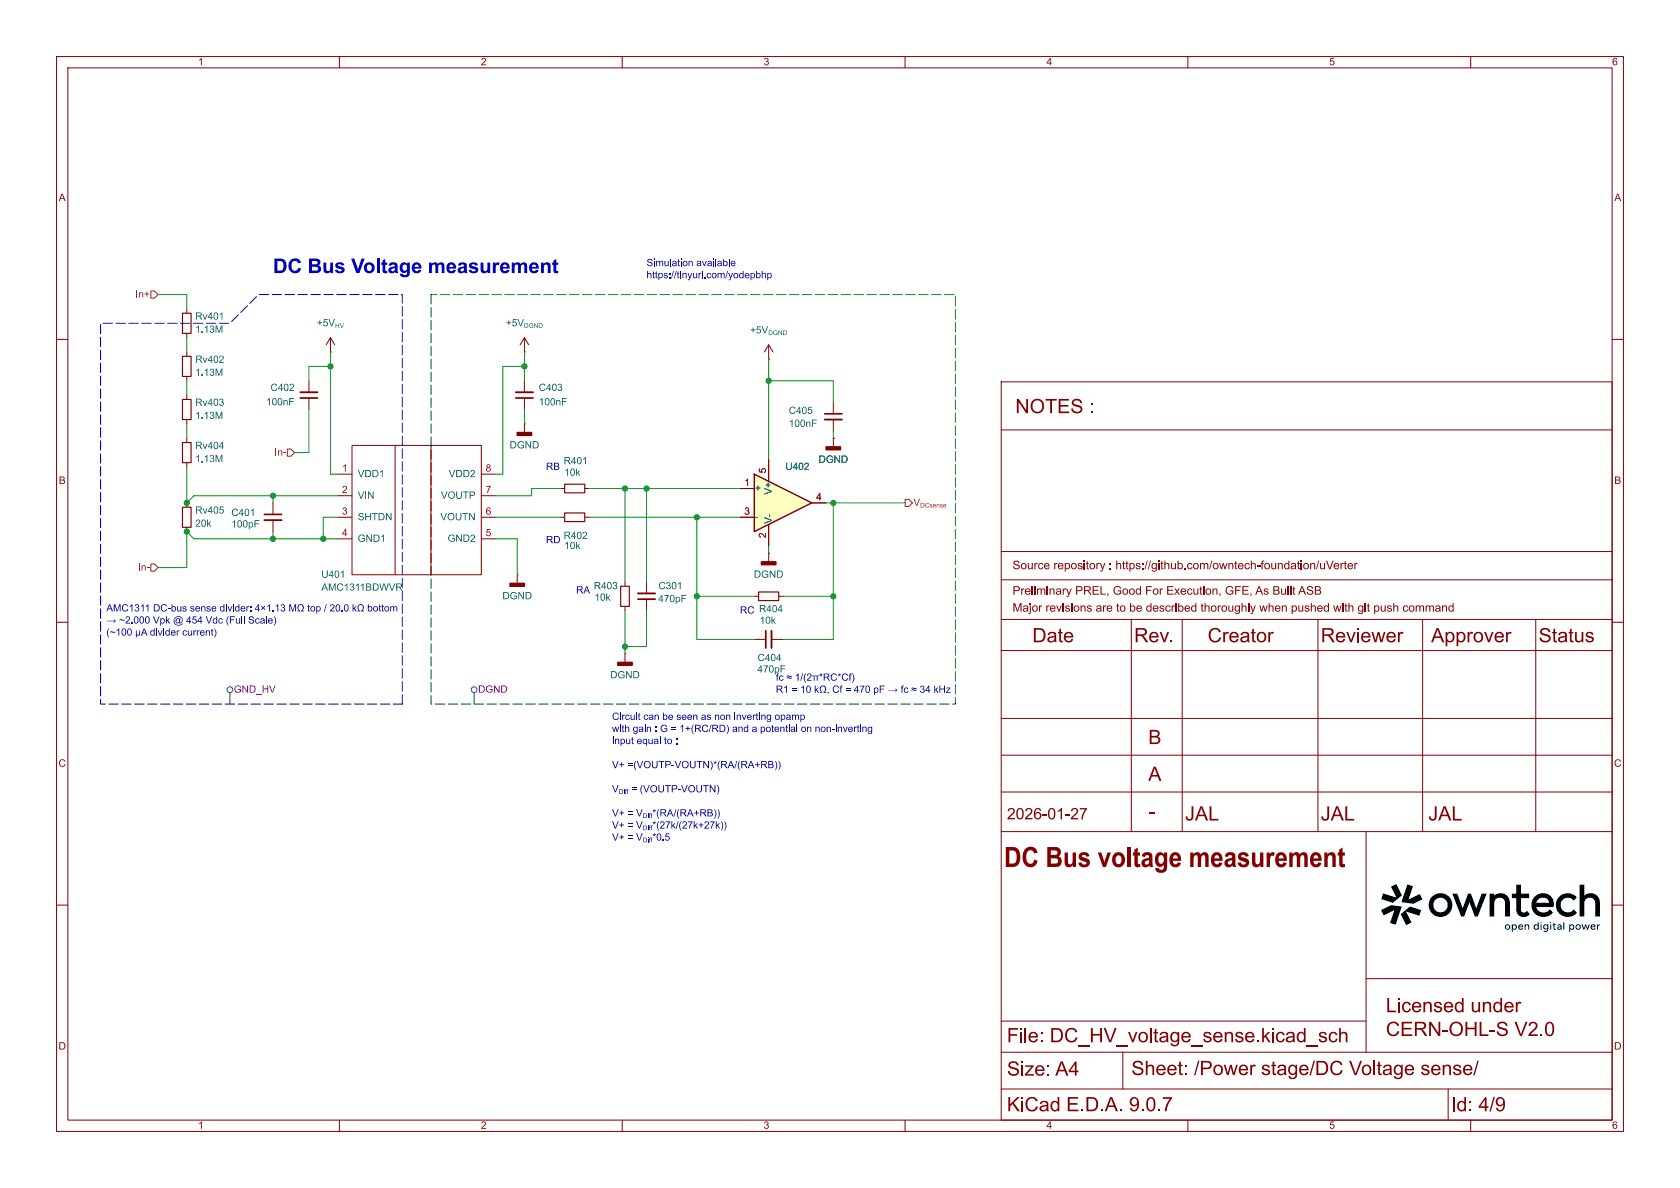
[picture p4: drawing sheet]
(kicad_sch
 (version 20250114)
 (generator "eeschema")
 (generator_version "9.0")
 (paper "A4")
 (title_block
  (title "DC Bus voltage measurement")
  (date "2026-01-27")
  (comment 1 "JAL")
  (comment 2 "JAL")
  (comment 3 "JAL"))
 (lib_symbols
  (symbol "Device:C_Small"
   (pin_numbers (hide yes))
   (pin_names
    (offset 0.254) (hide yes)) (exclude_from_sim no) (in_bom yes) (on_board yes)
   (property "Reference" "C" (at 0.254 1.778 0) (effects (font (size 1.27 1.27)) (justify left)))
   (property "Value" "C_Small" (at 0.254 -2.032 0) (effects (font (size 1.27 1.27)) (justify left)))
   (property "Footprint" "" (at 0 0 0) (effects (font (size 1.27 1.27)) (hide yes)))
   (property "Datasheet" "~" (at 0 0 0) (effects (font (size 1.27 1.27)) (hide yes)))
   (property "Description" "Unpolarized capacitor, small symbol" (at 0 0 0) (effects (font (size 1.27 1.27)) (hide yes)))
   (symbol "C_Small_0_1"
    (polyline (pts (xy -1.524 0.508) (xy 1.524 0.508)) (stroke (width 0.3048) (type default)) (fill (type none)))
    (polyline (pts (xy -1.524 -0.508) (xy 1.524 -0.508)) (stroke (width 0.3302) (type default)) (fill (type none))))
   (symbol "C_Small_1_1"
    (pin passive line (at 0 2.54 270) (length 2.032) (name "~" (effects (font (size 1.27 1.27)))) (number "1" (effects (font (size 1.27 1.27)))))
    (pin passive line (at 0 -2.54 90) (length 2.032) (name "~" (effects (font (size 1.27 1.27)))) (number "2" (effects (font (size 1.27 1.27))))))
   (embedded_fonts no))
  (symbol "Device:R_Small"
   (pin_numbers (hide yes))
   (pin_names
    (offset 0.254) (hide yes)) (exclude_from_sim no) (in_bom yes) (on_board yes)
   (property "Reference" "R" (at 0 0 90) (effects (font (size 1.016 1.016))))
   (property "Value" "R_Small" (at 1.778 0 90) (effects (font (size 1.27 1.27))))
   (property "Footprint" "" (at 0 0 0) (effects (font (size 1.27 1.27)) (hide yes)))
   (property "Datasheet" "~" (at 0 0 0) (effects (font (size 1.27 1.27)) (hide yes)))
   (property "Description" "Resistor, small symbol" (at 0 0 0) (effects (font (size 1.27 1.27)) (hide yes)))
   (symbol "R_Small_0_1"
    (rectangle (start -0.762 1.778) (end 0.762 -1.778) (stroke (width 0.2032) (type default)) (fill (type none))))
   (symbol "R_Small_1_1"
    (pin passive line (at 0 2.54 270) (length 0.762) (name "~" (effects (font (size 1.27 1.27)))) (number "1" (effects (font (size 1.27 1.27)))))
    (pin passive line (at 0 -2.54 90) (length 0.762) (name "~" (effects (font (size 1.27 1.27)))) (number "2" (effects (font (size 1.27 1.27))))))
   (embedded_fonts no))
  (symbol "Symbols:AMC1311"
   (pin_names
    (offset 1.016)) (exclude_from_sim no) (in_bom yes) (on_board yes)
   (property "Reference" "U" (at 0 -6.35 0) (effects (font (size 1.27 1.27))))
   (property "Value" "AMC1311" (at 0 -8.89 0) (effects (font (size 1.27 1.27))))
   (property "Footprint" "Package_SO:SOIC-8_7.5x5.85mm_P1.27mm" (at 0 -6.35 0) (effects (font (size 1.27 1.27)) (hide yes)))
   (property "Datasheet" "https://www.ti.com/lit/ds/symlink/amc1311.pdf?ts=1597049043074&ref_url=https%253A%252F%252Fwww.google.com%252F" (at 0 -6.35 0) (effects (font (size 1.27 1.27)) (hide yes)))
   (property "Description" "High-Impedance,2-V Input, Fixed gain:1 - Reinforced Isolated Amplifiers" (at 0 0 0) (effects (font (size 1.27 1.27)) (hide yes)))
   (symbol "AMC1311_0_1"
    (rectangle (start -11.43 12.7) (end 11.43 -10.16) (stroke (width 0) (type default)) (fill (type none)))
    (polyline (pts (xy -3.81 12.7) (xy -3.81 -10.16)) (stroke (width 0) (type default)) (fill (type none)))
    (polyline (pts (xy 2.54 12.7) (xy 2.54 -10.16)) (stroke (width 0) (type default)) (fill (type none))))
   (symbol "AMC1311_1_1"
    (pin power_in line (at -13.97 7.62 0) (length 2.54) (name "VDD1" (effects (font (size 1.27 1.27)))) (number "1" (effects (font (size 1.27 1.27)))))
    (pin input line (at -13.97 3.81 0) (length 2.54) (name "VIN" (effects (font (size 1.27 1.27)))) (number "2" (effects (font (size 1.27 1.27)))))
    (pin input line (at -13.97 0 0) (length 2.54) (name "SHTDN" (effects (font (size 1.27 1.27)))) (number "3" (effects (font (size 1.27 1.27)))))
    (pin power_in line (at -13.97 -3.81 0) (length 2.54) (name "GND1" (effects (font (size 1.27 1.27)))) (number "4" (effects (font (size 1.27 1.27)))))
    (pin power_in line (at 13.97 7.62 180) (length 2.54) (name "VDD2" (effects (font (size 1.27 1.27)))) (number "8" (effects (font (size 1.27 1.27)))))
    (pin output line (at 13.97 3.81 180) (length 2.54) (name "VOUTP" (effects (font (size 1.27 1.27)))) (number "7" (effects (font (size 1.27 1.27)))))
    (pin output line (at 13.97 0 180) (length 2.54) (name "VOUTN" (effects (font (size 1.27 1.27)))) (number "6" (effects (font (size 1.27 1.27)))))
    (pin power_in line (at 13.97 -3.81 180) (length 2.54) (name "GND2" (effects (font (size 1.27 1.27)))) (number "5" (effects (font (size 1.27 1.27))))))
   (embedded_fonts no))
  (symbol "Symbols:MCP6486UT-E/LT"
   (pin_names
    (offset 0.127)) (exclude_from_sim no) (in_bom yes) (on_board yes)
   (property "Reference" "U402" (at 5.08 6.35 0) (effects (font (size 1.27 1.27))))
   (property "Value" "MCP6486UT-E/LT" (at 3.81 5.08 0) (effects (font (size 1.27 1.27)) (justify left) (hide yes)))
   (property "Footprint" "Package_TO_SOT_SMD:SOT-353_SC-70-5" (at 5.08 -6.35 0) (effects (font (size 1.27 1.27)) (hide yes)))
   (property "Datasheet" "${KIPRJMOD}\\datasheets\\MCP6486.pdf" (at 1.27 -6.35 0) (effects (font (size 1.27 1.27)) (hide yes)))
   (property "Description" "" (at 0 0 0) (effects (font (size 1.27 1.27)) (hide yes)))
   (property "Functional Block" "Measurement" (at -7.62 7.62 0) (effects (font (size 1.27 1.27)) (hide yes)))
   (property "LCSC" "C5224800" (at 0 0 0) (effects (font (size 1.27 1.27)) (hide yes)))
   (property "Rotation Offset" "90" (at 0 0 0) (effects (font (size 1.27 1.27)) (hide yes)))
   (symbol "MCP6486UT-E/LT_0_1"
    (polyline (pts (xy -2.54 5.08) (xy -2.54 -5.08) (xy 7.62 0) (xy -2.54 5.08)) (stroke (width 0.254) (type default)) (fill (type background))))
   (symbol "MCP6486UT-E/LT_1_1"
    (pin input line (at -5.08 2.54 0) (length 2.54) (name "+" (effects (font (size 1.27 1.27)))) (number "1" (effects (font (size 1.27 1.27)))))
    (pin input line (at -5.08 -2.54 0) (length 2.54) (name "-" (effects (font (size 1.27 1.27)))) (number "3" (effects (font (size 1.27 1.27)))))
    (pin power_in line (at 0 7.62 270) (length 3.81) (name "V+" (effects (font (size 1.27 1.27)))) (number "5" (effects (font (size 1.27 1.27)))))
    (pin power_in line (at 0 -7.62 90) (length 3.81) (name "V-" (effects (font (size 1.27 1.27)))) (number "2" (effects (font (size 1.27 1.27)))))
    (pin output line (at 10.16 0 180) (length 2.54) (name "~" (effects (font (size 1.27 1.27)))) (number "4" (effects (font (size 1.27 1.27))))))
   (embedded_fonts no))
  (symbol "power:+12V"
   (power)
   (pin_numbers (hide yes))
   (pin_names
    (offset 0) (hide yes)) (exclude_from_sim no) (in_bom yes) (on_board yes)
   (property "Reference" "#PWR" (at 0 -3.81 0) (effects (font (size 1.27 1.27)) (hide yes)))
   (property "Value" "+12V" (at 0 3.556 0) (effects (font (size 1.27 1.27))))
   (property "Footprint" "" (at 0 0 0) (effects (font (size 1.27 1.27)) (hide yes)))
   (property "Datasheet" "" (at 0 0 0) (effects (font (size 1.27 1.27)) (hide yes)))
   (property "Description" "Power symbol creates a global label with name \"+12V\"" (at 0 0 0) (effects (font (size 1.27 1.27)) (hide yes)))
   (symbol "+12V_0_1"
    (polyline (pts (xy -0.762 1.27) (xy 0 2.54)) (stroke (width 0) (type default)) (fill (type none)))
    (polyline (pts (xy 0 2.54) (xy 0.762 1.27)) (stroke (width 0) (type default)) (fill (type none)))
    (polyline (pts (xy 0 0) (xy 0 2.54)) (stroke (width 0) (type default)) (fill (type none))))
   (symbol "+12V_1_1"
    (pin power_in line (at 0 0 90) (length 0) (name "~" (effects (font (size 1.27 1.27)))) (number "1" (effects (font (size 1.27 1.27))))))
   (embedded_fonts no))
  (symbol "power:GNDD"
   (power)
   (pin_numbers (hide yes))
   (pin_names
    (offset 0) (hide yes)) (exclude_from_sim no) (in_bom yes) (on_board yes)
   (property "Reference" "#PWR" (at 0 -6.35 0) (effects (font (size 1.27 1.27)) (hide yes)))
   (property "Value" "GNDD" (at 0 -3.175 0) (effects (font (size 1.27 1.27))))
   (property "Footprint" "" (at 0 0 0) (effects (font (size 1.27 1.27)) (hide yes)))
   (property "Datasheet" "" (at 0 0 0) (effects (font (size 1.27 1.27)) (hide yes)))
   (property "Description" "Power symbol creates a global label with name \"GNDD\" , digital ground" (at 0 0 0) (effects (font (size 1.27 1.27)) (hide yes)))
   (symbol "GNDD_0_1"
    (rectangle (start -1.27 -1.524) (end 1.27 -2.032) (stroke (width 0.254) (type default)) (fill (type outline)))
    (polyline (pts (xy 0 0) (xy 0 -1.524)) (stroke (width 0) (type default)) (fill (type none))))
   (symbol "GNDD_1_1"
    (pin power_in line (at 0 0 270) (length 0) (name "~" (effects (font (size 1.27 1.27)))) (number "1" (effects (font (size 1.27 1.27))))))
   (embedded_fonts no)))
 (text "RB"
  (exclude_from_sim no)
  (at 96.52 83.82 0)
  (effects (font (size 1.27 1.27)) (justify left bottom)))
 (text "AMC1311 DC-bus sense divider: 4×1.13 MΩ top / 20.0 kΩ bottom\n→ ~2.000 Vpk @ 454 Vdc (Full Scale) \n(~100 µA divider current)\n"
  (exclude_from_sim no)
  (at 18.796 110.236 0)
  (effects (font (size 1.27 1.27)) (justify left)))
 (text "Circuit can be seen as non inverting opamp\nwith gain : G = 1+(RC/RD) and a potential on non-inverting\ninput equal to :\n\nV+ =(VOUTP-VOUTN)*(RA/(RA+RB))\n\nV_{Diff} = (VOUTP-VOUTN)\n\nV+ = V_{Diff}*(RA/(RA+RB))\nV+ = V_{Diff}*(27k/(27k+27k))\nV+ = V_{Diff}*0.5"
  (exclude_from_sim no)
  (at 108.204 149.352 0)
  (effects (font (size 1.27 1.27)) (justify left bottom)))
 (text "RD"
  (exclude_from_sim no)
  (at 96.52 96.774 0)
  (effects (font (size 1.27 1.27)) (justify left bottom)))
 (text "DC Bus Voltage measurement"
  (exclude_from_sim no)
  (at 48.26 49.53 0)
  (effects (font (size 2.54 2.54) (thickness 0.5)
    (bold yes)) (justify left bottom)))
 (text "fc ​≈ 1/(2π*RC*Cf)​\nR1 = 10 kΩ, Cf = 470 pF → fc ≈ 34 kHz"
  (exclude_from_sim no)
  (at 137.16 121.412 0)
  (effects (font (size 1.27 1.27)) (justify left)))
 (text "RA"
  (exclude_from_sim no)
  (at 101.854 105.664 0)
  (effects (font (size 1.27 1.27)) (justify left bottom)))
 (text "Simulation available\nhttps://tinyurl.com/yodepbhp\n\n"
  (exclude_from_sim no)
  (at 114.3 52.07 0)
  (effects (font (size 1.27 1.27)) (justify left bottom)))
 (text "RC"
  (exclude_from_sim no)
  (at 130.81 109.22 0)
  (effects (font (size 1.27 1.27)) (justify left bottom)))
 (junction
  (at 110.49 86.36)
  (diameter 0)
  (color 0 0 0 0))
 (junction
  (at 57.15 95.25)
  (diameter 0)
  (color 0 0 0 0))
 (junction
  (at 114.3 86.36)
  (diameter 0)
  (color 0 0 0 0))
 (junction
  (at 48.26 87.63)
  (diameter 0)
  (color 0 0 0 0))
 (junction
  (at 147.32 88.9)
  (diameter 0)
  (color 0 0 0 0))
 (junction
  (at 48.26 95.25)
  (diameter 0)
  (color 0 0 0 0))
 (junction
  (at 33.02 88.9)
  (diameter 0)
  (color 0 0 0 0))
 (junction
  (at 135.89 67.31)
  (diameter 0)
  (color 0 0 0 0))
 (junction
  (at 123.19 105.41)
  (diameter 0)
  (color 0 0 0 0))
 (junction
  (at 92.71 64.77)
  (diameter 0)
  (color 0 0 0 0))
 (junction
  (at 110.49 114.3)
  (diameter 0)
  (color 0 0 0 0))
 (junction
  (at 123.19 91.44)
  (diameter 0)
  (color 0 0 0 0))
 (junction
  (at 147.32 105.41)
  (diameter 0)
  (color 0 0 0 0))
 (junction
  (at 58.42 64.77)
  (diameter 0)
  (color 0 0 0 0))
 (junction
  (at 33.02 93.98)
  (diameter 0)
  (color 0 0 0 0))
 (wire
  (pts (xy 93.98 87.63) (xy 87.63 87.63))
  (stroke (width 0) (type default)))
 (wire
  (pts (xy 114.3 86.36) (xy 114.3 102.87))
  (stroke (width 0) (type default)))
 (wire
  (pts (xy 58.42 83.82) (xy 59.69 83.82))
  (stroke (width 0) (type default)))
 (wire
  (pts (xy 33.02 67.31) (xy 33.02 69.85))
  (stroke (width 0) (type default)))
 (wire
  (pts (xy 57.15 95.25) (xy 59.69 95.25))
  (stroke (width 0) (type default)))
 (wire
  (pts (xy 92.71 62.23) (xy 92.71 64.77))
  (stroke (width 0) (type default)))
 (wire
  (pts (xy 110.49 86.36) (xy 114.3 86.36))
  (stroke (width 0) (type default)))
 (wire
  (pts (xy 54.61 64.77) (xy 54.61 67.31))
  (stroke (width 0) (type default)))
 (wire
  (pts (xy 91.44 95.25) (xy 91.44 101.6))
  (stroke (width 0) (type default)))
 (wire
  (pts (xy 33.02 93.98) (xy 34.29 95.25))
  (stroke (width 0.1524) (type default)))
 (wire
  (pts (xy 33.02 82.55) (xy 33.02 88.9))
  (stroke (width 0) (type default)))
 (wire
  (pts (xy 57.15 91.44) (xy 57.15 95.25))
  (stroke (width 0) (type default)))
 (wire
  (pts (xy 33.02 100.33) (xy 33.02 93.98))
  (stroke (width 0.1524) (type default)))
 (wire
  (pts (xy 54.61 80.01) (xy 52.07 80.01))
  (stroke (width 0.1524) (type default)))
 (wire
  (pts (xy 123.19 105.41) (xy 133.35 105.41))
  (stroke (width 0) (type default)))
 (wire
  (pts (xy 48.26 87.63) (xy 48.26 88.9))
  (stroke (width 0) (type default)))
 (wire
  (pts (xy 33.02 52.07) (xy 33.02 54.61))
  (stroke (width 0) (type default)))
 (wire
  (pts (xy 114.3 86.36) (xy 130.81 86.36))
  (stroke (width 0) (type default)))
 (wire
  (pts (xy 104.14 91.44) (xy 123.19 91.44))
  (stroke (width 0) (type default)))
 (wire
  (pts (xy 104.14 86.36) (xy 110.49 86.36))
  (stroke (width 0) (type default)))
 (wire
  (pts (xy 48.26 87.63) (xy 59.69 87.63))
  (stroke (width 0) (type default)))
 (wire
  (pts (xy 123.19 105.41) (xy 123.19 113.03))
  (stroke (width 0) (type default)))
 (wire
  (pts (xy 27.94 52.07) (xy 33.02 52.07))
  (stroke (width 0) (type default)))
 (wire
  (pts (xy 58.42 64.77) (xy 58.42 83.82))
  (stroke (width 0) (type default)))
 (wire
  (pts (xy 87.63 95.25) (xy 91.44 95.25))
  (stroke (width 0) (type default)))
 (wire
  (pts (xy 87.63 91.44) (xy 99.06 91.44))
  (stroke (width 0) (type default)))
 (wire
  (pts (xy 92.71 64.77) (xy 92.71 67.31))
  (stroke (width 0) (type default)))
 (wire
  (pts (xy 147.32 88.9) (xy 147.32 105.41))
  (stroke (width 0) (type default)))
 (wire
  (pts (xy 34.29 95.25) (xy 48.26 95.25))
  (stroke (width 0.1524) (type default)))
 (wire
  (pts (xy 147.32 67.31) (xy 147.32 71.12))
  (stroke (width 0) (type default)))
 (wire
  (pts (xy 147.32 67.31) (xy 135.89 67.31))
  (stroke (width 0) (type default)))
 (wire
  (pts (xy 33.02 59.69) (xy 33.02 62.23))
  (stroke (width 0) (type default)))
 (wire
  (pts (xy 133.35 113.03) (xy 123.19 113.03))
  (stroke (width 0) (type default)))
 (wire
  (pts (xy 59.69 91.44) (xy 57.15 91.44))
  (stroke (width 0) (type default)))
 (wire
  (pts (xy 135.89 67.31) (xy 135.89 81.28))
  (stroke (width 0) (type default)))
 (wire
  (pts (xy 33.02 74.93) (xy 33.02 77.47))
  (stroke (width 0) (type default)))
 (wire
  (pts (xy 135.89 63.5) (xy 135.89 67.31))
  (stroke (width 0) (type default)))
 (wire
  (pts (xy 92.71 64.77) (xy 88.9 64.77))
  (stroke (width 0) (type default)))
 (wire
  (pts (xy 146.05 88.9) (xy 147.32 88.9))
  (stroke (width 0) (type default)))
 (wire
  (pts (xy 110.49 86.36) (xy 110.49 102.87))
  (stroke (width 0) (type default)))
 (wire
  (pts (xy 34.29 87.63) (xy 48.26 87.63))
  (stroke (width 0) (type default)))
 (wire
  (pts (xy 48.26 95.25) (xy 57.15 95.25))
  (stroke (width 0.1524) (type default)))
 (wire
  (pts (xy 33.02 88.9) (xy 34.29 87.63))
  (stroke (width 0) (type default)))
 (wire
  (pts (xy 135.89 96.52) (xy 135.89 97.79))
  (stroke (width 0) (type default)))
 (wire
  (pts (xy 110.49 107.95) (xy 110.49 114.3))
  (stroke (width 0) (type default)))
 (wire
  (pts (xy 138.43 105.41) (xy 147.32 105.41))
  (stroke (width 0) (type default)))
 (wire
  (pts (xy 138.43 113.03) (xy 147.32 113.03))
  (stroke (width 0) (type default)))
 (wire
  (pts (xy 88.9 64.77) (xy 88.9 83.82))
  (stroke (width 0) (type default)))
 (wire
  (pts (xy 123.19 91.44) (xy 130.81 91.44))
  (stroke (width 0) (type default)))
 (wire
  (pts (xy 147.32 105.41) (xy 147.32 113.03))
  (stroke (width 0) (type default)))
 (wire
  (pts (xy 123.19 91.44) (xy 123.19 105.41))
  (stroke (width 0) (type default)))
 (wire
  (pts (xy 93.98 86.36) (xy 93.98 87.63))
  (stroke (width 0) (type default)))
 (wire
  (pts (xy 92.71 72.39) (xy 92.71 74.93))
  (stroke (width 0) (type default)))
 (wire
  (pts (xy 114.3 114.3) (xy 110.49 114.3))
  (stroke (width 0) (type default)))
 (wire
  (pts (xy 99.06 86.36) (xy 93.98 86.36))
  (stroke (width 0) (type default)))
 (wire
  (pts (xy 48.26 93.98) (xy 48.26 95.25))
  (stroke (width 0) (type default)))
 (wire
  (pts (xy 114.3 107.95) (xy 114.3 114.3))
  (stroke (width 0) (type default)))
 (wire
  (pts (xy 147.32 76.2) (xy 147.32 77.47))
  (stroke (width 0) (type default)))
 (wire
  (pts (xy 58.42 62.23) (xy 58.42 64.77))
  (stroke (width 0) (type default)))
 (wire
  (pts (xy 87.63 83.82) (xy 88.9 83.82))
  (stroke (width 0) (type default)))
 (wire
  (pts (xy 54.61 72.39) (xy 54.61 80.01))
  (stroke (width 0) (type default)))
 (wire
  (pts (xy 110.49 114.3) (xy 110.49 115.57))
  (stroke (width 0) (type default)))
 (wire
  (pts (xy 54.61 64.77) (xy 58.42 64.77))
  (stroke (width 0) (type default)))
 (wire
  (pts (xy 27.94 100.33) (xy 33.02 100.33))
  (stroke (width 0.1524) (type default)))
 (wire
  (pts (xy 147.32 88.9) (xy 160.02 88.9))
  (stroke (width 0) (type default)))
 (hierarchical_label "In-"
  (shape input)
  (at 52.07 80.01 180)
  (effects (font (size 1.27 1.27)) (justify right)))
 (hierarchical_label "In-"
  (shape input)
  (at 27.94 100.33 180)
  (effects (font (size 1.27 1.27)) (justify right)))
 (hierarchical_label "V_{DCsense}"
  (shape output)
  (at 160.02 88.9 0)
  (effects (font (size 1.27 1.27)) (justify left)))
 (hierarchical_label "In+"
  (shape input)
  (at 27.94 52.07 180)
  (effects (font (size 1.27 1.27)) (justify right)))
 (rule_area
  (polyline (pts (xy 76.2 52.07) (xy 76.2 124.46) (xy 168.91 124.46) (xy 168.91 52.07)) (stroke (width 0) (type dash) (color 0 72 0 1)) (fill (type none))))
 (rule_area
  (polyline (pts (xy 71.12 124.46) (xy 71.12 52.07) (xy 45.72 52.07) (xy 40.64 57.15) (xy 17.78 57.15) (xy 17.78 124.46)) (stroke (width 0) (type dash) (color 0 0 194 1)) (fill (type none))))
 (netclass_flag ""
  (length 2.54)
  (shape round)
  (at 83.82 124.46 0)
  (fields_autoplaced yes)
  (effects (font (size 1.27 1.27)) (justify left bottom))
  (property "Netclass" "DGND" (at 84.5185 121.92 0) (effects (font (size 1.27 1.27)) (justify left)))
  (property "Component Class" "" (at -175.26 76.2 0) (effects (font (size 1.27 1.27)
    (italic yes)) (hide yes))))
 (netclass_flag ""
  (length 2.54)
  (shape round)
  (at 40.64 124.46 0)
  (fields_autoplaced yes)
  (effects (font (size 1.27 1.27)) (justify left bottom))
  (property "Netclass" "GND_HV" (at 41.3385 121.92 0) (effects (font (size 1.27 1.27)) (justify left)))
  (property "Component Class" "" (at -218.44 76.2 0) (effects (font (size 1.27 1.27)
    (italic yes)) (hide yes))))
 (symbol
  (lib_id "Device:C_Small")
  (at 92.71 69.85 0)
  (mirror x)
  (unit 1)
  (exclude_from_sim no)
  (in_bom yes)
  (on_board yes)
  (dnp no)
  (property "Reference" "C403" (at 95.25 68.58 0) (effects (font (size 1.27 1.27)) (justify left)))
  (property "Value" "100nF" (at 95.25 71.12 0) (effects (font (size 1.27 1.27)) (justify left)))
  (property "Footprint" "Capacitor_SMD:C_1206_3216Metric" (at 92.71 69.85 0) (effects (font (size 1.27 1.27)) (hide yes)))
  (property "Datasheet" "${KIPRJMOD}\\datasheet\\KEM_C1002_X7R_SMD-3316098.pdf" (at 92.71 69.85 0) (effects (font (size 1.27 1.27)) (hide yes)))
  (property "Description" "" (at 92.71 69.85 0) (effects (font (size 1.27 1.27)) (hide yes)))
  (property "Functional Block" "Measurement" (at 92.71 69.85 0) (effects (font (size 1.27 1.27)) (hide yes)))
  (property "LCSC" "C24497" (at 92.71 69.85 0) (effects (font (size 1.27 1.27)) (hide yes)))
  (pin "1")
  (pin "2"))
 (symbol
  (lib_id "Device:C_Small")
  (at 135.89 113.03 90)
  (unit 1)
  (exclude_from_sim no)
  (in_bom yes)
  (on_board yes)
  (dnp no)
  (property "Reference" "C404" (at 138.176 116.332 90) (effects (font (size 1.27 1.27)) (justify left)))
  (property "Value" "470pF" (at 138.938 118.364 90) (effects (font (size 1.27 1.27)) (justify left)))
  (property "Footprint" "Footprints:C_0805_2012Metric" (at 135.89 113.03 0) (effects (font (size 1.27 1.27)) (hide yes)))
  (property "Datasheet" "${KIPRJMOD}\\datasheet\\UPY_GP_NP0_16V_to_50V_18-1730511.pdf" (at 135.89 113.03 0) (effects (font (size 1.27 1.27)) (hide yes)))
  (property "Description" "" (at 135.89 113.03 0) (effects (font (size 1.27 1.27)) (hide yes)))
  (property "LCSC" "C1743" (at 135.89 113.03 90) (effects (font (size 1.27 1.27)) (hide yes)))
  (pin "1")
  (pin "2"))
 (symbol
  (lib_id "Device:R_Small")
  (at 135.89 105.41 90)
  (unit 1)
  (exclude_from_sim no)
  (in_bom yes)
  (on_board yes)
  (dnp no)
  (property "Reference" "R404" (at 138.43 107.696 90) (effects (font (size 1.27 1.27)) (justify left)))
  (property "Value" "10k" (at 137.16 109.728 90) (effects (font (size 1.27 1.27)) (justify left)))
  (property "Footprint" "Footprints:R_0805_2012Metric" (at 135.89 105.41 0) (effects (font (size 1.27 1.27)) (hide yes)))
  (property "Datasheet" "~" (at 135.89 105.41 0) (effects (font (size 1.27 1.27)) (hide yes)))
  (property "Description" "Resistor, small symbol" (at 135.89 105.41 0) (effects (font (size 1.27 1.27)) (hide yes)))
  (property "LCSC" "C17414" (at 135.89 105.41 90) (effects (font (size 1.27 1.27)) (hide yes)))
  (pin "1")
  (pin "2"))
 (symbol
  (lib_id "Device:R_Small")
  (at 33.02 72.39 0)
  (unit 1)
  (exclude_from_sim no)
  (in_bom yes)
  (on_board yes)
  (dnp no)
  (property "Reference" "Rv403" (at 34.5186 71.2216 0) (effects (font (size 1.27 1.27)) (justify left)))
  (property "Value" "1.13M" (at 34.5186 73.533 0) (effects (font (size 1.27 1.27)) (justify left)))
  (property "Footprint" "Resistor_SMD:R_0805_2012Metric" (at 33.02 72.39 0) (effects (font (size 1.27 1.27)) (hide yes)))
  (property "Datasheet" "~" (at 33.02 72.39 0) (effects (font (size 1.27 1.27)) (hide yes)))
  (property "Description" "Resistor, small symbol" (at 33.02 72.39 0) (effects (font (size 1.27 1.27)) (hide yes)))
  (property "LCSC" "C2091141" (at 33.02 72.39 0) (effects (font (size 1.27 1.27)) (hide yes)))
  (pin "1")
  (pin "2"))
 (symbol
  (lib_id "Device:C_Small")
  (at 147.32 73.66 0)
  (unit 1)
  (exclude_from_sim no)
  (in_bom yes)
  (on_board yes)
  (dnp no)
  (property "Reference" "C405" (at 139.446 72.644 0) (effects (font (size 1.27 1.27)) (justify left)))
  (property "Value" "100nF" (at 139.446 74.93 0) (effects (font (size 1.27 1.27)) (justify left)))
  (property "Footprint" "Capacitor_SMD:C_0805_2012Metric" (at 147.32 73.66 0) (effects (font (size 1.27 1.27)) (hide yes)))
  (property "Datasheet" "${KIPRJMOD}\\datasheet\\KEM_C1002_X7R_SMD-3316098.pdf" (at 147.32 73.66 0) (effects (font (size 1.27 1.27)) (hide yes)))
  (property "Description" "" (at 147.32 73.66 0) (effects (font (size 1.27 1.27)) (hide yes)))
  (property "LCSC" "C49678" (at 147.32 73.66 0) (effects (font (size 1.27 1.27)) (hide yes)))
  (pin "1")
  (pin "2"))
 (symbol
  (lib_id "Device:R_Small")
  (at 101.6 86.36 90)
  (unit 1)
  (exclude_from_sim no)
  (in_bom yes)
  (on_board yes)
  (dnp no)
  (property "Reference" "R401" (at 103.886 81.534 90) (effects (font (size 1.27 1.27)) (justify left)))
  (property "Value" "10k" (at 102.616 83.566 90) (effects (font (size 1.27 1.27)) (justify left)))
  (property "Footprint" "Footprints:R_0805_2012Metric" (at 101.6 86.36 0) (effects (font (size 1.27 1.27)) (hide yes)))
  (property "Datasheet" "~" (at 101.6 86.36 0) (effects (font (size 1.27 1.27)) (hide yes)))
  (property "Description" "Resistor, small symbol" (at 101.6 86.36 0) (effects (font (size 1.27 1.27)) (hide yes)))
  (property "LCSC" "C17414" (at 101.6 86.36 90) (effects (font (size 1.27 1.27)) (hide yes)))
  (pin "1")
  (pin "2"))
 (symbol
  (lib_id "power:GNDD")
  (at 92.71 74.93 0)
  (unit 1)
  (exclude_from_sim no)
  (in_bom yes)
  (on_board yes)
  (dnp no)
  (property "Reference" "#PWR0108" (at 92.71 81.28 0) (effects (font (size 1.27 1.27)) (hide yes)))
  (property "Value" "DGND" (at 92.71 78.74 0) (effects (font (size 1.27 1.27))))
  (property "Footprint" "" (at 92.71 74.93 0) (effects (font (size 1.27 1.27)) (hide yes)))
  (property "Datasheet" "" (at 92.71 74.93 0) (effects (font (size 1.27 1.27)) (hide yes)))
  (property "Description" "Power symbol creates a global label with name \"GNDD\" , digital ground" (at 92.71 74.93 0) (effects (font (size 1.27 1.27)) (hide yes)))
  (pin "1"))
 (symbol
  (lib_id "power:+12V")
  (at 92.71 62.23 0)
  (unit 1)
  (exclude_from_sim no)
  (in_bom yes)
  (on_board yes)
  (dnp no)
  (fields_autoplaced yes)
  (property "Reference" "#PWR0107" (at 94.488 62.23 90) (effects (font (size 1.27 1.27)) (hide yes)))
  (property "Value" "+5V_{DGND}" (at 92.71 57.15 0) (effects (font (size 1.27 1.27))))
  (property "Footprint" "" (at 92.71 62.23 0) (effects (font (size 1.27 1.27)) (hide yes)))
  (property "Datasheet" "" (at 92.71 62.23 0) (effects (font (size 1.27 1.27)) (hide yes)))
  (property "Description" "Power symbol creates a global label with name \"+12V\"" (at 92.71 62.23 0) (effects (font (size 1.27 1.27)) (hide yes)))
  (pin "1"))
 (symbol
  (lib_id "Device:R_Small")
  (at 110.49 105.41 0)
  (mirror y)
  (unit 1)
  (exclude_from_sim no)
  (in_bom yes)
  (on_board yes)
  (dnp no)
  (property "Reference" "R403" (at 109.22 103.632 0) (effects (font (size 1.27 1.27)) (justify left)))
  (property "Value" "10k" (at 107.95 105.664 0) (effects (font (size 1.27 1.27)) (justify left)))
  (property "Footprint" "Footprints:R_0805_2012Metric" (at 110.49 105.41 0) (effects (font (size 1.27 1.27)) (hide yes)))
  (property "Datasheet" "~" (at 110.49 105.41 0) (effects (font (size 1.27 1.27)) (hide yes)))
  (property "Description" "Resistor, small symbol" (at 110.49 105.41 0) (effects (font (size 1.27 1.27)) (hide yes)))
  (property "LCSC" "C17414" (at 110.49 105.41 0) (effects (font (size 1.27 1.27)) (hide yes)))
  (pin "1")
  (pin "2"))
 (symbol
  (lib_id "Device:C_Small")
  (at 114.3 105.41 180)
  (unit 1)
  (exclude_from_sim no)
  (in_bom yes)
  (on_board yes)
  (dnp no)
  (property "Reference" "C301" (at 120.65 103.632 0) (effects (font (size 1.27 1.27)) (justify left)))
  (property "Value" "470pF" (at 121.412 105.918 0) (effects (font (size 1.27 1.27)) (justify left)))
  (property "Footprint" "Footprints:C_0805_2012Metric" (at 114.3 105.41 0) (effects (font (size 1.27 1.27)) (hide yes)))
  (property "Datasheet" "${KIPRJMOD}\\datasheet\\UPY_GP_NP0_16V_to_50V_18-1730511.pdf" (at 114.3 105.41 0) (effects (font (size 1.27 1.27)) (hide yes)))
  (property "Description" "" (at 114.3 105.41 0) (effects (font (size 1.27 1.27)) (hide yes)))
  (property "LCSC" "C1743" (at 114.3 105.41 90) (effects (font (size 1.27 1.27)) (hide yes)))
  (pin "1")
  (pin "2"))
 (symbol
  (lib_id "Device:R_Small")
  (at 101.6 91.44 90)
  (unit 1)
  (exclude_from_sim no)
  (in_bom yes)
  (on_board yes)
  (dnp no)
  (property "Reference" "R402" (at 103.886 94.742 90) (effects (font (size 1.27 1.27)) (justify left)))
  (property "Value" "10k" (at 102.616 96.52 90) (effects (font (size 1.27 1.27)) (justify left)))
  (property "Footprint" "Footprints:R_0805_2012Metric" (at 101.6 91.44 0) (effects (font (size 1.27 1.27)) (hide yes)))
  (property "Datasheet" "~" (at 101.6 91.44 0) (effects (font (size 1.27 1.27)) (hide yes)))
  (property "Description" "Resistor, small symbol" (at 101.6 91.44 0) (effects (font (size 1.27 1.27)) (hide yes)))
  (property "LCSC" "C17414" (at 101.6 91.44 90) (effects (font (size 1.27 1.27)) (hide yes)))
  (pin "1")
  (pin "2"))
 (symbol
  (lib_id "power:GNDD")
  (at 91.44 101.6 0)
  (unit 1)
  (exclude_from_sim no)
  (in_bom yes)
  (on_board yes)
  (dnp no)
  (property "Reference" "#PWR0105" (at 91.44 107.95 0) (effects (font (size 1.27 1.27)) (hide yes)))
  (property "Value" "DGND" (at 91.44 105.41 0) (effects (font (size 1.27 1.27))))
  (property "Footprint" "" (at 91.44 101.6 0) (effects (font (size 1.27 1.27)) (hide yes)))
  (property "Datasheet" "" (at 91.44 101.6 0) (effects (font (size 1.27 1.27)) (hide yes)))
  (property "Description" "Power symbol creates a global label with name \"GNDD\" , digital ground" (at 91.44 101.6 0) (effects (font (size 1.27 1.27)) (hide yes)))
  (pin "1"))
 (symbol
  (lib_id "Device:C_Small")
  (at 48.26 91.44 0)
  (unit 1)
  (exclude_from_sim no)
  (in_bom yes)
  (on_board yes)
  (dnp no)
  (property "Reference" "C401" (at 40.894 90.678 0) (effects (font (size 1.27 1.27)) (justify left)))
  (property "Value" "100pF" (at 40.894 92.71 0) (effects (font (size 1.27 1.27)) (justify left)))
  (property "Footprint" "Footprints:C_0805_2012Metric" (at 48.26 91.44 0) (effects (font (size 1.27 1.27)) (hide yes)))
  (property "Datasheet" "${KIPRJMOD}\\datasheet\\UPY_GP_NP0_16V_to_50V_18-1730511.pdf" (at 48.26 91.44 0) (effects (font (size 1.27 1.27)) (hide yes)))
  (property "Description" "" (at 48.26 91.44 0) (effects (font (size 1.27 1.27)) (hide yes)))
  (property "LCSC" "C1790" (at 48.26 91.44 90) (effects (font (size 1.27 1.27)) (hide yes)))
  (pin "1")
  (pin "2"))
 (symbol
  (lib_id "Device:R_Small")
  (at 33.02 80.01 0)
  (unit 1)
  (exclude_from_sim no)
  (in_bom yes)
  (on_board yes)
  (dnp no)
  (property "Reference" "Rv404" (at 34.5186 78.8416 0) (effects (font (size 1.27 1.27)) (justify left)))
  (property "Value" "1.13M" (at 34.5186 81.153 0) (effects (font (size 1.27 1.27)) (justify left)))
  (property "Footprint" "Resistor_SMD:R_0805_2012Metric" (at 33.02 80.01 0) (effects (font (size 1.27 1.27)) (hide yes)))
  (property "Datasheet" "~" (at 33.02 80.01 0) (effects (font (size 1.27 1.27)) (hide yes)))
  (property "Description" "Resistor, small symbol" (at 33.02 80.01 0) (effects (font (size 1.27 1.27)) (hide yes)))
  (property "LCSC" "C2091141" (at 33.02 80.01 0) (effects (font (size 1.27 1.27)) (hide yes)))
  (pin "1")
  (pin "2"))
 (symbol
  (lib_id "power:GNDD")
  (at 135.89 97.79 0)
  (unit 1)
  (exclude_from_sim no)
  (in_bom yes)
  (on_board yes)
  (dnp no)
  (property "Reference" "#PWR0101" (at 135.89 104.14 0) (effects (font (size 1.27 1.27)) (hide yes)))
  (property "Value" "DGND" (at 135.89 101.6 0) (effects (font (size 1.27 1.27))))
  (property "Footprint" "" (at 135.89 97.79 0) (effects (font (size 1.27 1.27)) (hide yes)))
  (property "Datasheet" "" (at 135.89 97.79 0) (effects (font (size 1.27 1.27)) (hide yes)))
  (property "Description" "Power symbol creates a global label with name \"GNDD\" , digital ground" (at 135.89 97.79 0) (effects (font (size 1.27 1.27)) (hide yes)))
  (pin "1"))
 (symbol
  (lib_id "power:GNDD")
  (at 147.32 77.47 0)
  (unit 1)
  (exclude_from_sim no)
  (in_bom yes)
  (on_board yes)
  (dnp no)
  (property "Reference" "#PWR0102" (at 147.32 83.82 0) (effects (font (size 1.27 1.27)) (hide yes)))
  (property "Value" "DGND" (at 147.32 81.28 0) (effects (font (size 1.27 1.27))))
  (property "Footprint" "" (at 147.32 77.47 0) (effects (font (size 1.27 1.27)) (hide yes)))
  (property "Datasheet" "" (at 147.32 77.47 0) (effects (font (size 1.27 1.27)) (hide yes)))
  (property "Description" "Power symbol creates a global label with name \"GNDD\" , digital ground" (at 147.32 77.47 0) (effects (font (size 1.27 1.27)) (hide yes)))
  (pin "1"))
 (symbol
  (lib_id "Symbols:AMC1311")
  (at 73.66 91.44 0)
  (unit 1)
  (exclude_from_sim no)
  (in_bom yes)
  (on_board yes)
  (dnp no)
  (property "Reference" "U401" (at 58.928 101.6 0) (effects (font (size 1.27 1.27))))
  (property "Value" "AMC1311BDWVR" (at 64.008 103.886 0) (effects (font (size 1.27 1.27))))
  (property "Footprint" "Package_SO:SOIC-8_7.5x5.85mm_P1.27mm" (at 73.66 97.79 0) (effects (font (size 1.27 1.27)) (hide yes)))
  (property "Datasheet" "https://www.ti.com/lit/ds/symlink/amc1311.pdf?ts=1597049043074&ref_url=https%253A%252F%252Fwww.google.com%252F" (at 73.66 97.79 0) (effects (font (size 1.27 1.27)) (hide yes)))
  (property "Description" "High-Impedance,2-V Input, Fixed gain:1 - Reinforced Isolated Amplifiers" (at 73.66 91.44 0) (effects (font (size 1.27 1.27)) (hide yes)))
  (property "LCSC" "C783598" (at 73.66 91.44 0) (effects (font (size 1.27 1.27)) (hide yes)))
  (pin "1")
  (pin "2")
  (pin "3")
  (pin "4")
  (pin "5")
  (pin "6")
  (pin "7")
  (pin "8"))
 (symbol
  (lib_id "Device:R_Small")
  (at 33.02 91.44 0)
  (unit 1)
  (exclude_from_sim no)
  (in_bom yes)
  (on_board yes)
  (dnp no)
  (property "Reference" "Rv405" (at 34.5186 90.2716 0) (effects (font (size 1.27 1.27)) (justify left)))
  (property "Value" "20k" (at 34.5186 92.583 0) (effects (font (size 1.27 1.27)) (justify left)))
  (property "Footprint" "Resistor_SMD:R_0805_2012Metric" (at 33.02 91.44 0) (effects (font (size 1.27 1.27)) (hide yes)))
  (property "Datasheet" "~" (at 33.02 91.44 0) (effects (font (size 1.27 1.27)) (hide yes)))
  (property "Description" "Resistor, small symbol" (at 33.02 91.44 0) (effects (font (size 1.27 1.27)) (hide yes)))
  (property "LCSC" "C4328" (at 33.02 91.44 0) (effects (font (size 1.27 1.27)) (hide yes)))
  (pin "1")
  (pin "2"))
 (symbol
  (lib_id "Device:C_Small")
  (at 54.61 69.85 180)
  (unit 1)
  (exclude_from_sim no)
  (in_bom yes)
  (on_board yes)
  (dnp no)
  (property "Reference" "C402" (at 52.07 68.58 0) (effects (font (size 1.27 1.27)) (justify left)))
  (property "Value" "100nF" (at 52.07 71.12 0) (effects (font (size 1.27 1.27)) (justify left)))
  (property "Footprint" "Capacitor_SMD:C_1206_3216Metric" (at 54.61 69.85 0) (effects (font (size 1.27 1.27)) (hide yes)))
  (property "Datasheet" "${KIPRJMOD}\\datasheet\\KEM_C1002_X7R_SMD-3316098.pdf" (at 54.61 69.85 0) (effects (font (size 1.27 1.27)) (hide yes)))
  (property "Description" "" (at 54.61 69.85 0) (effects (font (size 1.27 1.27)) (hide yes)))
  (property "Functional Block" "Measurement" (at 54.61 69.85 0) (effects (font (size 1.27 1.27)) (hide yes)))
  (property "LCSC" "C24497" (at 54.61 69.85 0) (effects (font (size 1.27 1.27)) (hide yes)))
  (pin "1")
  (pin "2"))
 (symbol
  (lib_id "power:+12V")
  (at 58.42 62.23 0)
  (unit 1)
  (exclude_from_sim no)
  (in_bom yes)
  (on_board yes)
  (dnp no)
  (fields_autoplaced yes)
  (property "Reference" "#PWR0106" (at 60.198 62.23 90) (effects (font (size 1.27 1.27)) (hide yes)))
  (property "Value" "+5V_{HV}" (at 58.42 57.15 0) (effects (font (size 1.27 1.27))))
  (property "Footprint" "" (at 58.42 62.23 0) (effects (font (size 1.27 1.27)) (hide yes)))
  (property "Datasheet" "" (at 58.42 62.23 0) (effects (font (size 1.27 1.27)) (hide yes)))
  (property "Description" "Power symbol creates a global label with name \"+12V\"" (at 58.42 62.23 0) (effects (font (size 1.27 1.27)) (hide yes)))
  (pin "1"))
 (symbol
  (lib_id "Device:R_Small")
  (at 33.02 64.77 0)
  (unit 1)
  (exclude_from_sim no)
  (in_bom yes)
  (on_board yes)
  (dnp no)
  (property "Reference" "Rv402" (at 34.5186 63.6016 0) (effects (font (size 1.27 1.27)) (justify left)))
  (property "Value" "1.13M" (at 34.5186 65.913 0) (effects (font (size 1.27 1.27)) (justify left)))
  (property "Footprint" "Resistor_SMD:R_0805_2012Metric" (at 33.02 64.77 0) (effects (font (size 1.27 1.27)) (hide yes)))
  (property "Datasheet" "~" (at 33.02 64.77 0) (effects (font (size 1.27 1.27)) (hide yes)))
  (property "Description" "Resistor, small symbol" (at 33.02 64.77 0) (effects (font (size 1.27 1.27)) (hide yes)))
  (property "LCSC" "C2091141" (at 33.02 64.77 0) (effects (font (size 1.27 1.27)) (hide yes)))
  (pin "1")
  (pin "2"))
 (symbol
  (lib_id "power:+12V")
  (at 135.89 63.5 0)
  (unit 1)
  (exclude_from_sim no)
  (in_bom yes)
  (on_board yes)
  (dnp no)
  (fields_autoplaced yes)
  (property "Reference" "#PWR0103" (at 137.668 63.5 90) (effects (font (size 1.27 1.27)) (hide yes)))
  (property "Value" "+5V_{DGND}" (at 135.89 58.42 0) (effects (font (size 1.27 1.27))))
  (property "Footprint" "" (at 135.89 63.5 0) (effects (font (size 1.27 1.27)) (hide yes)))
  (property "Datasheet" "" (at 135.89 63.5 0) (effects (font (size 1.27 1.27)) (hide yes)))
  (property "Description" "Power symbol creates a global label with name \"+12V\"" (at 135.89 63.5 0) (effects (font (size 1.27 1.27)) (hide yes)))
  (pin "1"))
 (symbol
  (lib_id "power:GNDD")
  (at 110.49 115.57 0)
  (unit 1)
  (exclude_from_sim no)
  (in_bom yes)
  (on_board yes)
  (dnp no)
  (property "Reference" "#PWR0104" (at 110.49 121.92 0) (effects (font (size 1.27 1.27)) (hide yes)))
  (property "Value" "DGND" (at 110.49 119.38 0) (effects (font (size 1.27 1.27))))
  (property "Footprint" "" (at 110.49 115.57 0) (effects (font (size 1.27 1.27)) (hide yes)))
  (property "Datasheet" "" (at 110.49 115.57 0) (effects (font (size 1.27 1.27)) (hide yes)))
  (property "Description" "Power symbol creates a global label with name \"GNDD\" , digital ground" (at 110.49 115.57 0) (effects (font (size 1.27 1.27)) (hide yes)))
  (pin "1"))
 (symbol
  (lib_id "Symbols:MCP6486UT-E/LT")
  (at 135.89 88.9 0)
  (unit 1)
  (exclude_from_sim no)
  (in_bom yes)
  (on_board yes)
  (dnp no)
  (property "Reference" "U402" (at 140.97 82.55 0) (effects (font (size 1.27 1.27))))
  (property "Value" "MCP6486UT-E/LT" (at 139.7 83.82 0) (effects (font (size 1.27 1.27)) (justify left) (hide yes)))
  (property "Footprint" "Package_TO_SOT_SMD:SOT-353_SC-70-5" (at 140.97 95.25 0) (effects (font (size 1.27 1.27)) (hide yes)))
  (property "Datasheet" "${KIPRJMOD}\\datasheets\\MCP6486.pdf" (at 137.16 95.25 0) (effects (font (size 1.27 1.27)) (hide yes)))
  (property "Description" "" (at 135.89 88.9 0) (effects (font (size 1.27 1.27)) (hide yes)))
  (property "Functional Block" "Measurement" (at 128.27 81.28 0) (effects (font (size 1.27 1.27)) (hide yes)))
  (property "LCSC" "C5224800" (at 135.89 88.9 0) (effects (font (size 1.27 1.27)) (hide yes)))
  (property "Rotation Offset" "90" (at 135.89 88.9 0) (effects (font (size 1.27 1.27)) (hide yes)))
  (pin "1")
  (pin "2")
  (pin "3")
  (pin "4")
  (pin "5"))
 (symbol
  (lib_id "Device:R_Small")
  (at 33.02 57.15 0)
  (unit 1)
  (exclude_from_sim no)
  (in_bom yes)
  (on_board yes)
  (dnp no)
  (property "Reference" "Rv401" (at 34.5186 55.9816 0) (effects (font (size 1.27 1.27)) (justify left)))
  (property "Value" "1.13M" (at 34.5186 58.293 0) (effects (font (size 1.27 1.27)) (justify left)))
  (property "Footprint" "Resistor_SMD:R_0805_2012Metric" (at 33.02 57.15 0) (effects (font (size 1.27 1.27)) (hide yes)))
  (property "Datasheet" "~" (at 33.02 57.15 0) (effects (font (size 1.27 1.27)) (hide yes)))
  (property "Description" "Resistor, small symbol" (at 33.02 57.15 0) (effects (font (size 1.27 1.27)) (hide yes)))
  (property "LCSC" "C2091141" (at 33.02 57.15 0) (effects (font (size 1.27 1.27)) (hide yes)))
  (pin "1")
  (pin "2")))
